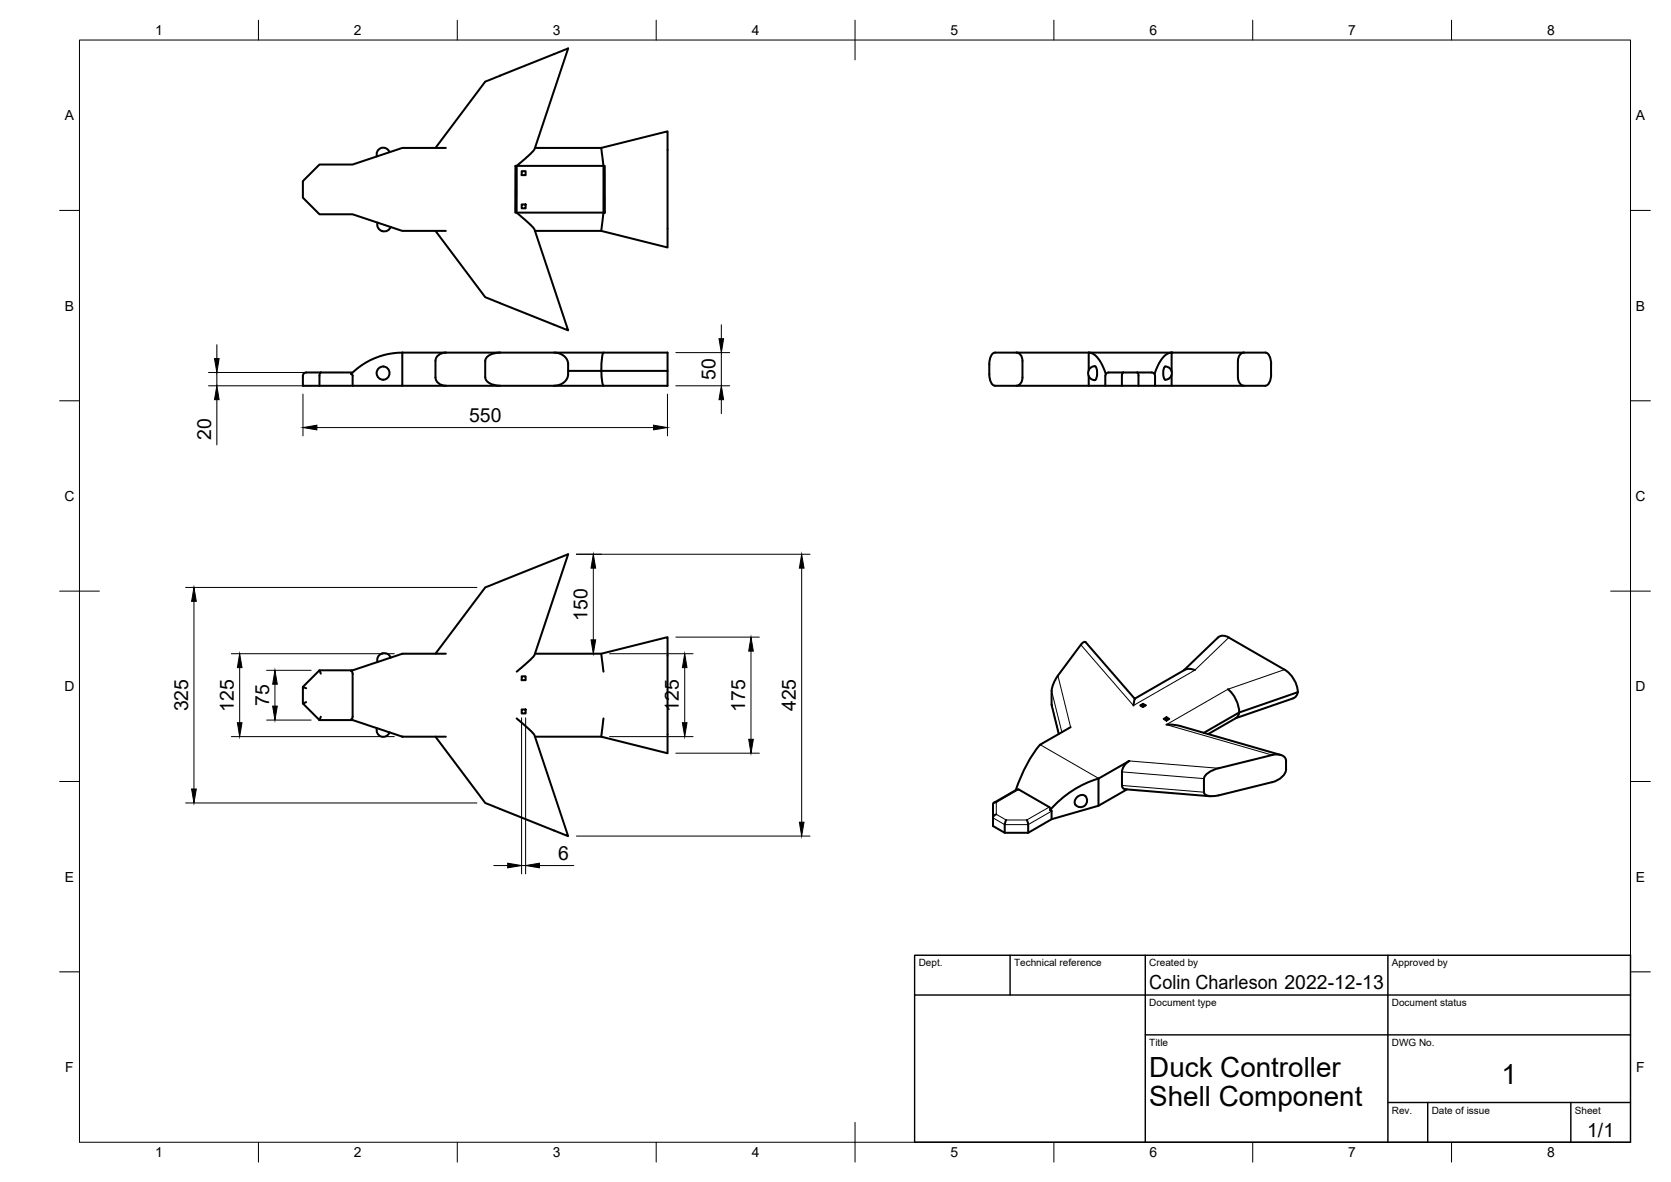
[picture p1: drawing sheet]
<svg xmlns="http://www.w3.org/2000/svg" width="420mm" height="297mm" viewBox="0 0 420 297" stroke-linecap="round" stroke-linejoin="round" font-family="sans-serif">
<!-- layer: Visible -->
<g fill="none" stroke="#000" stroke-width=".51">
<path d="M97.9 38.2a1.66 1.66 0 0 0-2.1-1 1.66 1.66 0 0 0-1 2.1M109.5 37.2l12.5-16.7 20.9-8.3-8.5 25.2-1.1 1.3-3.4 3v11.7h-.3v-11.7h22.1l-.5-4.5h-16.7M112.1 37.2h-10.9l-12.5 4.1h-8.4l-4.1 4.2v4.2l4.1 4.2h8.4l12.5 4.1h10.9M151.2 37.2l16.7-4.2v29.2l-16.7-4.2h-16.7M94.9 55.9a1.74 1.74 0 0 0 1.2 2.2 1.74 1.74 0 0 0 2.1-1.1M109.5 58l12.5 16.7 20.9 8.3-8.5-25.3-1.3-1.5-3.2-2.8h21.8l-.5 4.6M131.2 51.4h1v1h-1zM131.2 43h1v1h-1zM151.7 41.7h.4v11.7h-.4zM76.2 94.5v2.5h63.1M80.3 94.5v2.5M80.7 93.6l-.3 .3-.1 .5"/>
<path d="M88.3 94l.4 .4M88.7 93.6h-11.7a.84 .84 0 0 0-.8 .8M88.7 94.5v2.5M101.2 88.6v8.4M112.1 88.6a2.43 2.43 0 0 0-2.6 2.1v4.1a2.35 2.35 0 0 0 2.6 2.1M125.7 88.6h42.2v4.6M125.7 88.6h-24.5a18.3 18.3 0 0 0-12.9 5.4M125.7 88.6a3.9 3.9 0 0 0-3.6 1.6l-.1 4.6a2.82 2.82 0 0 0 2.9 2.1h.8M139.3 88.6a3.3 3.3 0 0 1 3.6 2.9 4.8 4.8 0 0 1-.7 4.1 3.8 3.8 0 0 1-2.9 1.3M142.9 93.2h8.3M151.2 93.2h16.7v3.8h-28.6M151.2 93.2l.2 2.4 .4 1.3"/>
<path d="M151.8 88.6l-.4 1-.2 3.6M255.6 88.6a1.87 1.87 0 0 1 1.5 2.1v4.1a1.86 1.86 0 0 1-1.5 2.1M273.7 93v-4.4a4 4 0 0 1 3.1 2.5l1.2 2.9M273.7 94.5v2.5M275.3 92l-.7 .2-.5 .3-.5 1 .1 .8 .3 .6 .6 .5 .7 .1M275.3 92a3 3 0 0 1 0 3.5M277.9 94.5v2.5M277.9 94.4a.84 .84 0 0 1 .9-.8h10.8a.84 .84 0 0 1 .8 .8M282.1 94.5v2.5M282.4 93.6l-.2 .3-.1 .5M285.9 93.6l.3 .3 .1 .5M286.3 94.5v2.5"/>
<path d="M290.4 94.5v2.5M292.8 92.2a1.59 1.59 0 0 1 1.9 1.6 1.59 1.59 0 0 1-1.9 1.5 3.7 3.7 0 0 1 0-3.1zM294.6 93.3v-4.7a4 4 0 0 0-3.1 2.5l-1.2 2.9M294.6 94.2v2.8M312.8 88.6a1.9 1.9 0 0 0-1.5 2.1v4.1a1.86 1.86 0 0 0 1.5 2.1M319.6 91.5v2.5M319.6 91.5a2.6 2.6 0 0 0-1.4-2.9h-68a2.62 2.62 0 0 0-1.4 2.9 7.5 7.5 0 0 0 .7 5l.7 .5h68a2.66 2.66 0 0 0 1.4-3M77 176.5l-.8 .3 4.1 4.2M77 173l-.8-.4v4.2M80.3 168.5l-4.1 4.1M88.7 168.5h-8.4l.4 .8M98.2 165.3a1.74 1.74 0 0 0-2.1-1.1 1.74 1.74 0 0 0-1.2 2.2"/>
<path d="M109.5 164.3l12.5-16.7 20.9-8.3-8.5 25.2-1.1 1.3-3.4 3M112.1 164.3h-10.9l-12.9 4.3 .4 .6v11l-.4 .6 12.9 4.3h10.9M131.2 170h1v.9h-1zM131.2 178.3h1v1h-1zM134.5 164.3h16.7l16.7-4.2v29.2l-16.7-4.2h-16.7M151.2 164.3l.5 4.5M264.4 173.6v3.4M264.4 177l1.8 7.5M273 161.4l12.3 14.2M273 161.4l-.4-.1-.8 .7-5.8 7.8-1.2 2.3-.4 1.5M285.3 175.6l-.3 1.7M287.4 176.9l-.7 .4 .7 .4 .7-.4-.7-.4v.8"/>
<path d="M297.6 168.5l8.7-8.3a2.17 2.17 0 0 1 2.7 0l14 8.1a7.2 7.2 0 0 1 3.3 5.6M300.4 168.4a2.92 2.92 0 0 0-2.5 0l-12.6 7.2M308.7 173.2a8.1 8.1 0 0 1 2.9 5.8M311.6 179.1l-8.9 5.1M311.6 179l-.3 .9-.5 .5M325.1 175.5l-14.4 5M326.3 174l-14.7 5.1M326.3 173.9l-.3 .9-.9 .7M80.3 181h8.4M80.7 180.1l-.4 .9M94.8 183a1.66 1.66 0 0 0 1 2.1 1.66 1.66 0 0 0 2.1-1.1M129.9 180.5l3.2 2.9 1.3 1.4 8.5 25.3-20.9-8.3-12.5-16.7"/>
<path d="M151.7 180.5l-.5 4.6M269.2 182.7l-7.6 4.4a32.7 32.7 0 0 0-6.2 11.4M276.2 195.6a25.8 25.8 0 0 0-12.1 8l.3 .2M283.4 198.4l-7.2 4.1-11.8 3.4-5.9 3.4h-5.9l-2.9-1.7v-5.5M293.3 182.1l3.3 .3 25.4 7.3M293.3 180.3l-.7 .4 .7 .4 .7-.4-.7-.4v.8M306.4 193l-1.6 .6a3.4 3.4 0 0 0-2.1 2.1v3.4a1.27 1.27 0 0 0 1.4 1l2.3-.2M310.8 180.5l-7 4M319.8 189.7l-13.4 3.4M319.9 189.7a2.77 2.77 0 0 1 3.4 1 5 5 0 0 1-.5 4.1l-1.6 1.2-1.3 .6-13.5 3.3M249.9 201.7l5.8-3.3h.4l7.8 4.5 .2 .7M250.5 201.6a.6 .6 0 0 0-.8 .5"/>
<path d="M250.5 204.6a1.05 1.05 0 0 0-.8 .9M253 206.1l-.3 .8-.1 2.4M258.2 206.1l.3 .8v2.4M264.4 203.8v2.1M270.9 200.3a1.47 1.47 0 0 1 2.3 .2 1.47 1.47 0 0 1-.8 2.2 1.43 1.43 0 0 1-2-.5 1.43 1.43 0 0 1 .5-1.9zM304.3 200.1l-21.4-1.8a.85 .85 0 0 1-.8-.9v-3.4a3.7 3.7 0 0 1 1.9-2.8l-7.8 4.5v6.8"/>
<circle cx="96.3" cy="93.8" r="1.64"/>
</g>
<circle cx="294.6" cy="88.6" r=".25" fill="#000"/>
<!-- layer: Visible Narrow -->
<path d="M264.4 177l1.9 7.4M264.4 173.6l2.6 10.4M266 169.8l3.2 12.9M309 160.2l-8.6 8.2-15.4 8.9-13.2-15.3M323 168.3l-14.3 4.9-15.4 8.9 26.5 7.6M256.2 198.4l-5.7 3.3v2.9l2.5 1.5h5.2l5.6-3.3M261.5 187.1l14.8 8.5M282.1 197.4l20.6 1.7M282.1 194l20.6 1.7M284 191.2l22.4 1.9M264.4 203.8l-5.9 3.4h-5.9l-2.9-1.7" fill="none" stroke="#000" stroke-width=".25"/>
<!-- layer: BORDER -->
<g fill="none" stroke="#000" stroke-width=".25">
<path d="M20 10.1h390v276.9h-390zM65 5.1v5M115 5.1v5M165 5.1v5M215 5.1v10M265 5.1v5M315 5.1v5M365 5.1v5M15 52.9h5M410 52.9h5M15 100.7h5M410 100.7h5"/>
<path d="M15 148.6h10M405 148.6h10M15 196.4h5M410 196.4h5M15 244.2h5M410 244.2h5M65 287v5M115 287v5M165 287v5M215 282.1v9.9M265 287v5M315 287v5"/>
<path d="M365 287v5"/>
</g>
<!-- layer: TITLEBLOCK -->
<path d="M230 240.1h180v46.9h-180zM230 250h180M254 240.1v9.9M288 240.1v46.9M349 240.1v46.9M288 260.1h122M349 277.1h61M359 277.1v9.9M395 277.1v9.9" fill="none" stroke="#000" stroke-width=".36"/>
<!-- layer: FD_Dimensions -->
<g fill="none" stroke="#000" stroke-width=".25">
<path d="M52.4 97h25.8M52.4 93.6h26.2M54.5 86.6v3.5M54.5 93.6v3.4M76.2 99v10.5M167.8 99v10.5M169.9 97h13.6M169.9 88.6h13.6M181.4 81.6v3.5M181.4 88.6v8.4M54.5 100.4v11.4M79.7 107.4h84.6"/>
<path d="M181.4 100.4v3.6M144.9 139.3h58.8M46.7 147.6h73.2M48.8 151.1v47.2M149.2 142.8v18M201.6 142.8v63.8M58.2 164.3h40.9M60.3 167.8v13.8M67 168.5h11.2M69.1 171.9v5.5M153.3 164.3h21M169.9 160.1h21"/>
<path d="M172.2 167.8v13.8M188.8 163.6v22.2M58.2 185.1h40.9M67 181h11.2M131.1 180.4v39.2M132.2 180.4v39.2M153.3 185.1h21M169.9 189.3h21M46.7 201.8h73.2M124.2 217.5h3.5M131.1 217.5h1.1M135.7 217.5h8.6"/>
<path d="M144.9 210.1h58.8"/>
</g>
<g fill="#000" stroke="#000" stroke-width=".25">
<path d="M53.9 90.1h1.2l-.6 3.5zM180.8 85.1h1.1l-.5 3.5zM54.5 97l.6 3.4h-1.2zM76.2 107.4l3.5-.5v1.1zM164.3 106.9l3.5 .5-3.5 .6zM181.4 97l.5 3.4h-1.1zM48.8 147.6l.6 3.5h-1.2zM149.2 139.3l.6 3.5h-1.2zM201.6 139.3l.6 3.5h-1.2zM60.3 164.3l.6 3.5h-1.2zM69.1 168.5l.6 3.4h-1.1zM68.6 177.4h1.1l-.6 3.6z"/>
<path d="M148.6 160.8h1.2l-.6 3.5zM172.2 164.3l.5 3.5h-1.1zM188.8 160.1l.6 3.5h-1.1zM48.2 198.3h1.2l-.6 3.5zM59.7 181.6h1.2l-.6 3.5zM171.6 181.6h1.1l-.5 3.5zM188.3 185.8h1.1l-.6 3.5zM127.7 216.9l3.4 .6-3.4 .6zM132.2 217.5l3.5-.6v1.2zM201 206.6h1.2l-.6 3.5z"/>
</g>
<g font-size="7">
<text x="289" y="270.6">Duck Controller</text>
<text x="377.5" y="272.3">1</text>
<text x="289" y="278.1">Shell Component</text>
</g>
<g font-size="4.9">
<text x="179.9" y="95.5" transform="rotate(-90 179.9 95.5)">50</text>
<text x="117.9" y="106">550</text>
<text x="53.1" y="110.6" transform="rotate(-90 53.1 110.6)">20</text>
<text x="147.7" y="156" transform="rotate(-90 147.7 156)">150</text>
<text x="47.3" y="178.8" transform="rotate(-90 47.3 178.8)">325</text>
<text x="58.8" y="179" transform="rotate(-90 58.8 179)">125</text>
<text x="67.7" y="177.4" transform="rotate(-90 67.7 177.4)">75</text>
<text x="170.7" y="179" transform="rotate(-90 170.7 179)">125</text>
<text x="187.4" y="179" transform="rotate(-90 187.4 179)">175</text>
<text x="200.1" y="178.7" transform="rotate(-90 200.1 178.7)">425</text>
<text x="140.4" y="216.1">6</text>
<text x="289" y="248.5">Colin Charleson 2022-12-13</text>
<text x="399.1" y="285.7">1/1</text>
</g>
<g font-size="3.5">
<text x="39" y="8.8">1</text>
<text x="89" y="8.8">2</text>
<text x="139" y="8.8">3</text>
<text x="189" y="8.8">4</text>
<text x="239" y="8.8">5</text>
<text x="289" y="8.8">6</text>
<text x="339" y="8.8">7</text>
<text x="389" y="8.8">8</text>
<text x="16.3" y="30.2">A</text>
<text x="411.3" y="30.2">A</text>
<text x="16.3" y="78">B</text>
<text x="411.3" y="78">B</text>
<text x="16.2" y="125.9">C</text>
<text x="411.2" y="125.9">C</text>
<text x="16.2" y="173.7">D</text>
<text x="411.2" y="173.7">D</text>
<text x="16.3" y="221.6">E</text>
<text x="411.3" y="221.6">E</text>
<text x="16.4" y="269.4">F</text>
<text x="411.4" y="269.4">F</text>
<text x="39" y="290.8">1</text>
<text x="89" y="290.8">2</text>
<text x="139" y="290.8">3</text>
<text x="189" y="290.8">4</text>
<text x="239" y="290.8">5</text>
<text x="289" y="290.8">6</text>
<text x="339" y="290.8">7</text>
<text x="389" y="290.8">8</text>
</g>
<g font-size="2.5">
<text x="231" y="242.9">Dept.</text>
<text x="255" y="242.9">Technical reference</text>
<text x="289" y="242.9">Created by</text>
<text x="350" y="242.9">Approved by</text>
<text x="289" y="252.8">Document type</text>
<text x="350" y="252.8">Document status</text>
<text x="289" y="262.9">Title</text>
<text x="350" y="262.9">DWG No.</text>
<text x="350" y="279.9">Rev.</text>
<text x="360" y="279.9">Date of issue</text>
<text x="396" y="279.9">Sheet</text>
</g>
</svg>
